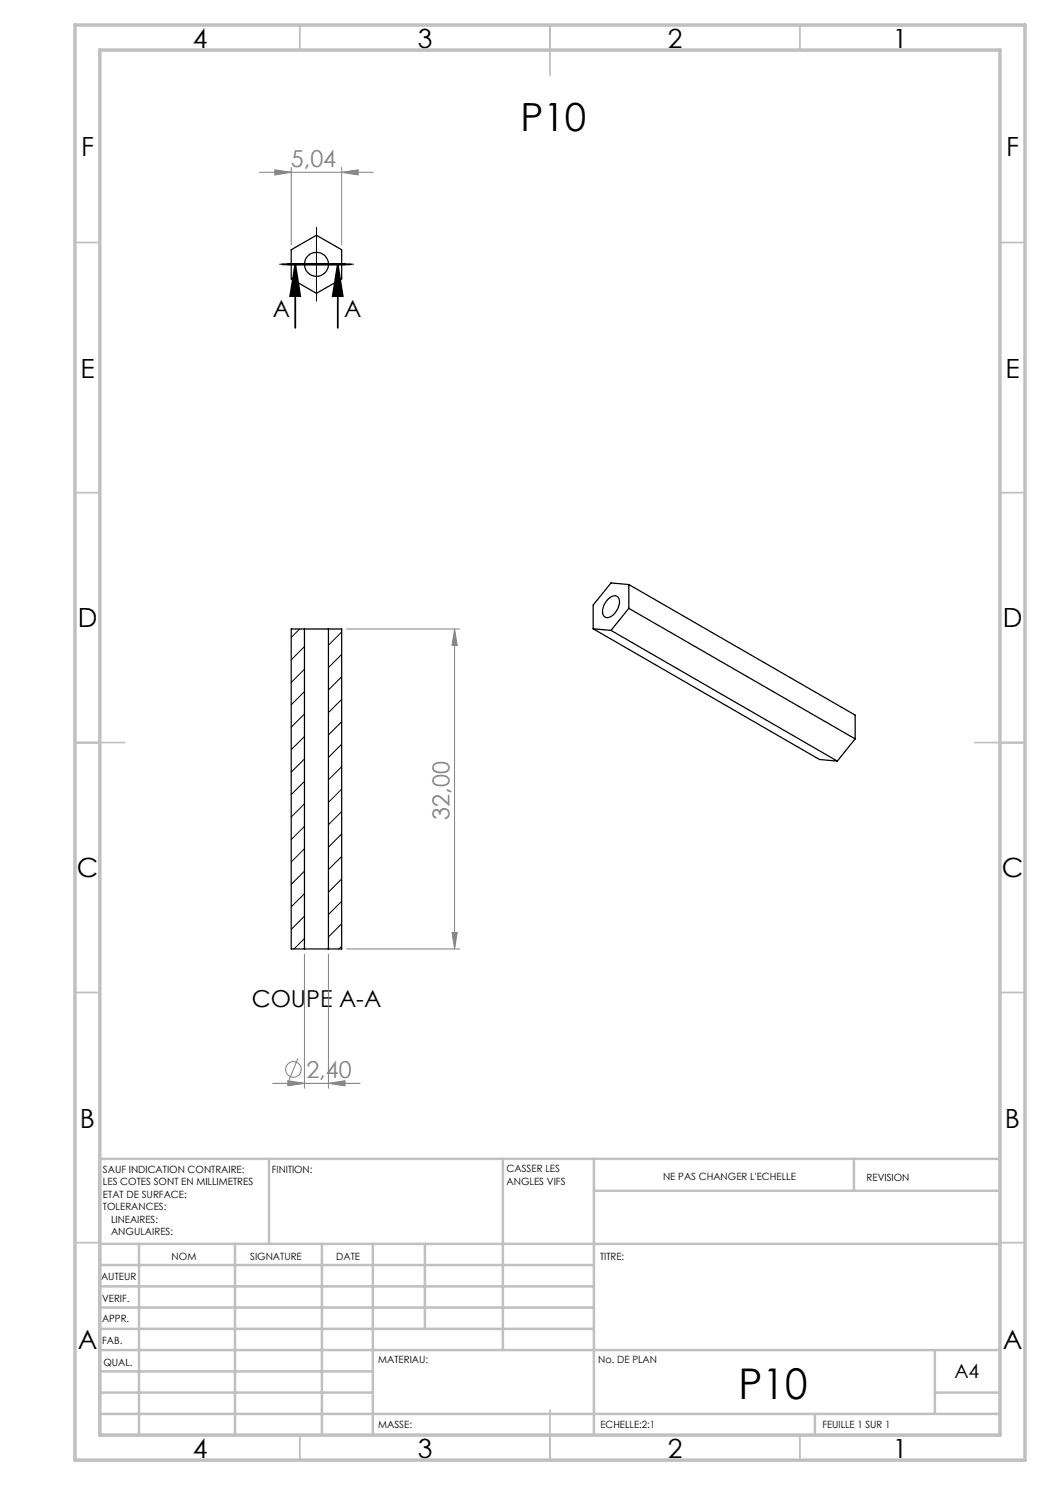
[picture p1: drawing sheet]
<svg xmlns="http://www.w3.org/2000/svg" width="210mm" height="297mm" viewBox="0 0 210 297" stroke-linecap="round" stroke-linejoin="round" font-family="sans-serif">
<g fill="none" stroke="#808080" stroke-width=".2">
<path d="M51.9 34.5h22.8M55 34l3.2 .5-3.2 .5zM58.2 33.5v15.5M68.3 34.5l3.3-.5v1zM68.3 33.5v15.5M69.3 125.8h22.6M90.9 125.8v64M90.9 125.8l.5 3.3h-1zM60.9 190.8v26.9M65.7 190.8v26.9M69.3 189.8h22.6M90.4 186.5h1l-.5 3.3z"/>
<path d="M54.5 216.7h17.5M57.6 216.1l3.3 .6-3.3 .5zM59.6 211.7l-1.8 4.4M65.7 216.7l3.3-.6v1.1z"/>
<circle cx="58.7" cy="213.9" r="1.55"/>
</g>
<path d="M56.4 52.9h13.8M59.1 52.9l.9 6.3h-2zM59.1 52.9v12.7M67.6 52.9l.9 6.3h-2zM67.6 52.9v12.7" fill="none" stroke="#000" stroke-width=".35"/>
<path d="M58.3 52.8h-2.4M63.3 47.8v-2.4M63.3 57.8v2.4M68.3 52.8h2.4" fill="none" stroke="#000" stroke-width=".2" stroke-dasharray="30.5 1.3 1.3 1.3"/>
<path d="M58.3 52.9h10M63.3 47.9v10" fill="none" stroke="#000" stroke-width=".2"/>
<g fill="none" stroke="#c0c0c0" stroke-width=".35">
<path d="M60 5v5M110 5v10M160 5v5M15 48.5h5M200 48.5h5M15 98.5h5M200 98.5h5M15 148.5h10M195 148.5h10M15 198.5h5M200 198.5h5M15 248.5h5"/>
<path d="M200 248.5h5M60 287v5M110 282v10M160 287v5"/>
</g>
<g fill="none" stroke="#c0c0c0" stroke-width=".5">
<path d="M53.8 231.8v17M100.6 231.8v38.2M118.8 231.8v55.2M118.8 238.2h81.2M170.8 231.8v6.4M200 231.8h-180v55.2M20 248.8h180M20 257.3h98.8M20 253h98.8M27.8 248.8v38.2M47 248.8v38.2M64.4 248.8v38.2"/>
<path d="M74.6 248.8v38.2M85 248.8v17M20 265.8h98.8M20 261.5h98.8M20 278.5h54.6M20 274.3h54.6M20 270h180M187 278.5h13M187 270v12.8M20 282.8h180M163 282.8v4.2"/>
</g>
<path d="M15 5h190v287h-190zM20 10h180v277h-180z" fill="none" stroke="#c0c0c0" stroke-width=".7"/>
<path d="M67.6 52.9l.9 6.3h-2zM59.1 52.9l.9 6.3h-2z" fill="#000"/>
<g fill="#808080">
<path d="M68.3 34.5l3.3-.5v1zM55 34l3.2 .5-3.2 .5z"/>
<path d="M57.6 216.1l3.3 .6-3.3 .5zM65.7 216.7l3.3-.6v1.1z"/>
<path d="M90.4 186.5h1l-.5 3.3zM90.9 125.8l.5 3.3h-1z"/>
</g>
<g fill="none" stroke="#000" stroke-width=".25">
<path d="M58.2 49.9l5.1-2.8 5 2.8v5.9l-5 2.9-5.1-2.9zM121.7 119.8a1.25 1.25 0 0 1 2.1-.1 3.4 3.4 0 0 1-2.3 3.8 1.24 1.24 0 0 1-.9-1.8l.3-.9zM125.8 116.9l-3.6-.3-3.6 4.4v4.8M125.8 116.9v4.8M125.8 116.9l45.2 26.1v4.8M60.9 125.8h4.8M60.9 125.8h-2.7v64h2.7M60.9 125.8v64M65.7 125.8h2.6v64h-2.6M65.7 125.8v64M118.6 125.8l3.6 .3M118.6 125.8l45.3 26.1 3.6 .3"/>
<path d="M122.2 126.1l45.3 26.1M125.8 121.7l-3.6 4.4M125.8 121.7l45.2 26.1M171 147.8l-3.5 4.4M60.9 189.8h4.8"/>
<circle cx="63.3" cy="52.9" r="2.39"/>
</g>
<g fill="none" stroke="#000" stroke-width=".2">
<path d="M59.9 125.8l-1.7 1.7M60.9 133.8l-2.7 2.7M60.9 138.3l-2.7 2.7M60.9 129.3l-2.7 2.7M68.3 126.4l-2.6 2.6M68.3 130.9l-2.6 2.6M68.3 135.4l-2.6 2.6M68.3 139.9l-2.6 2.6M60.9 142.8l-2.7 2.6M60.9 151.8l-2.7 2.6M60.9 156.3l-2.7 2.6M60.9 147.3l-2.7 2.6"/>
<path d="M68.3 144.4l-2.6 2.6M68.3 148.8l-2.6 2.7M68.3 153.3l-2.6 2.7M68.3 157.8l-2.6 2.7M60.9 165.3l-2.7 2.6M60.9 174.2l-2.7 2.7M60.9 160.8l-2.7 2.6M60.9 169.8l-2.7 2.6M60.9 178.7l-2.7 2.7M68.3 162.3l-2.6 2.7M68.3 166.8l-2.6 2.6M68.3 171.3l-2.6 2.6"/>
<path d="M68.3 175.8l-2.6 2.6M60.9 183.2l-2.7 2.7M60.9 187.7l-2.1 2.1M68.3 180.3l-2.6 2.6M68.3 184.7l-2.6 2.7M68.3 189.3l-.5 .5"/>
</g>
<text font-size="8.5" x="147.7" y="279.7">P10</text>
<text font-size="7.8" x="104.1" y="26.2">P10</text>
<g font-size="5.3">
<text x="38.5" y="9.5">4</text>
<text x="83.5" y="9.5">3</text>
<text x="133.6" y="9.5">2</text>
<text x="178.6" y="9.5">1</text>
<text x="16.2" y="31.2">F</text>
<text x="201.2" y="31.2">F</text>
<text x="16.1" y="75.5">E</text>
<text x="201.1" y="75.5">E</text>
<text x="15.5" y="125.5">D</text>
<text x="200.5" y="125.5">D</text>
<text x="15.4" y="175.5">C</text>
<text x="200.4" y="175.5">C</text>
<text x="16" y="225.5">B</text>
<text x="201" y="225.5">B</text>
<text x="15.5" y="269.7">A</text>
<text x="200.5" y="269.7">A</text>
<text x="38.5" y="291.5">4</text>
<text x="83.5" y="291.5">3</text>
<text x="133.6" y="291.5">2</text>
<text x="178.6" y="291.5">1</text>
</g>
<g font-size="4.7" fill="#808080">
<text x="58.2" y="33.4">5,04</text>
<text x="89.9" y="163.9" transform="rotate(-90 89.9 163.9)">32,00</text>
<text x="61.3" y="215.6">2,40</text>
</g>
<g font-size="4.7">
<text x="54.5" y="63.4">A</text>
<text x="68.8" y="63.4">A</text>
<text x="50.4" y="201.4">COUPE A-A</text>
</g>
<text font-size="3.9" x="190.9" y="275.5">A4</text>
<g font-size="2">
<text x="20.6" y="234.6">SAUF INDICATION CONTRAIRE:</text>
<text x="20.6" y="237.1">LES COTES SONT EN MILLIMETRES</text>
<text x="20.6" y="239.6">ETAT DE SURFACE:</text>
<text x="54.4" y="234.6">FINITION:</text>
<text x="101.3" y="234.5">CASSER LES</text>
<text x="101.3" y="237">ANGLES VIFS</text>
<text x="132.6" y="236">NE PAS CHANGER L'ECHELLE</text>
<text x="173.3" y="236.2">REVISION</text>
<text x="20.6" y="242.1">TOLERANCES:</text>
<text x="22.2" y="244.6">LINEAIRES:</text>
<text x="22.2" y="247.1">ANGULAIRES:</text>
<text x="34.3" y="252">NOM</text>
<text x="50" y="251.9">SIGNATURE</text>
<text x="67.2" y="251.9">DATE</text>
<text x="120" y="251.9">TITRE:</text>
<text x="20.2" y="256.1">AUTEUR</text>
<text x="20.4" y="260.3">VERIF.</text>
<text x="20.4" y="264.4">APPR.</text>
<text x="20.5" y="268.8">FAB.</text>
<text x="20.7" y="273.1">QUAL.</text>
<text x="75.7" y="272.5">MATERIAU:</text>
<text x="119.6" y="272.5">No. DE PLAN</text>
<text x="75.6" y="285.5">MASSE:</text>
<text x="120.1" y="285.6">ECHELLE:2:1</text>
<text x="164.5" y="285.6">FEUILLE 1 SUR 1</text>
</g>
</svg>
